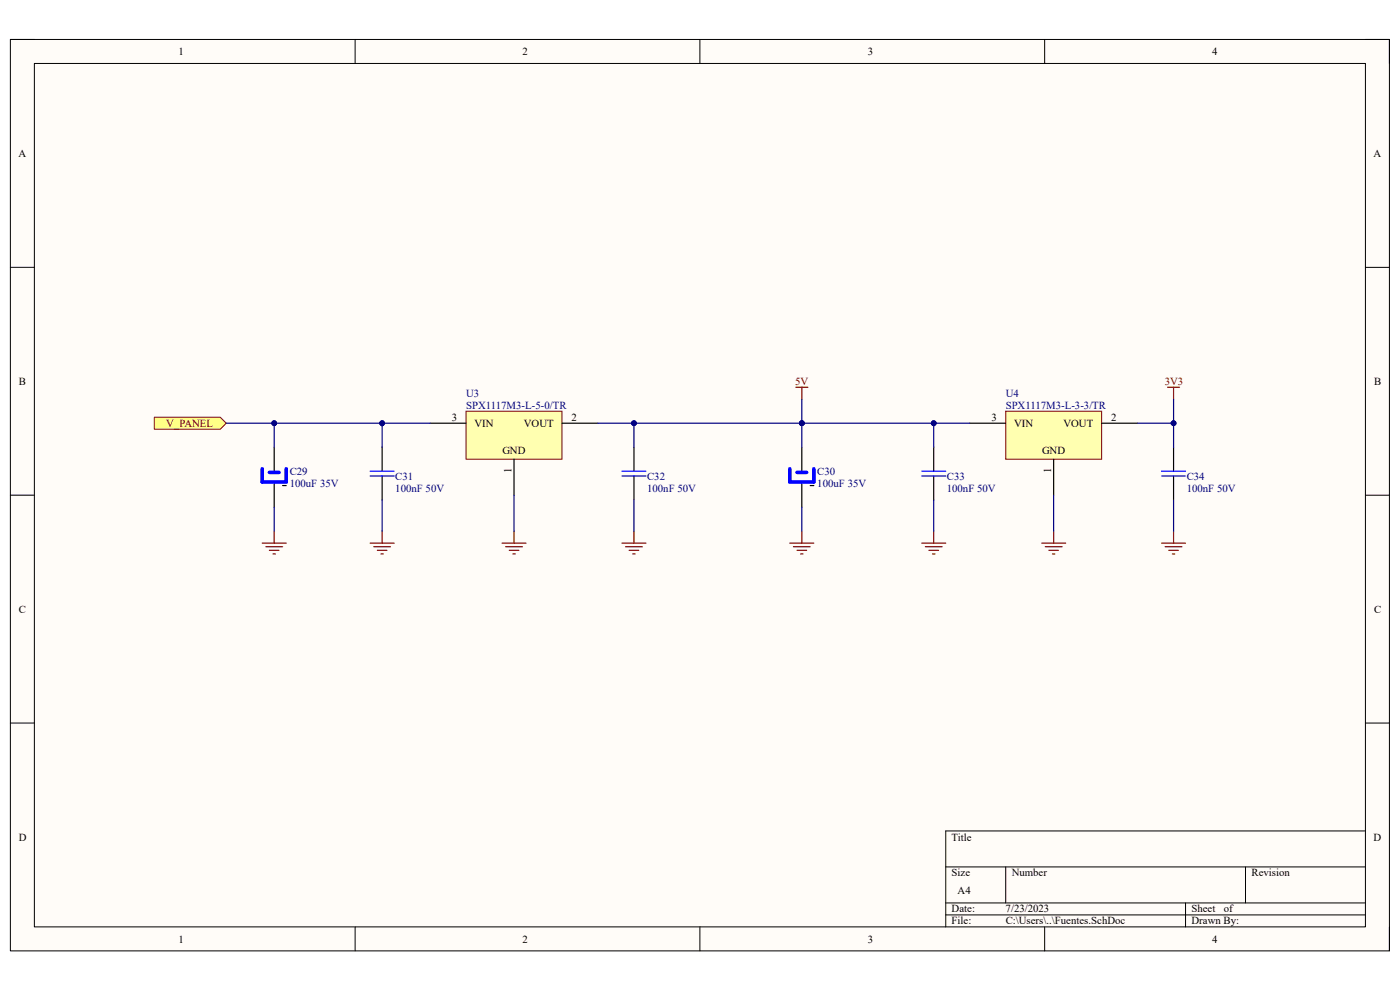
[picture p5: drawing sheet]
<svg xmlns="http://www.w3.org/2000/svg" width="297mm" height="210mm" viewBox="0 0 297 210" stroke-linecap="round" stroke-linejoin="round" font-family="sans-serif">
<path d="M2.2 8.4h292.6v193.3h-292.6z" fill-rule="evenodd" fill="#fffcf8"/>
<path d="M2.2 8.4h292.6v193.3h-292.6z" fill="none" stroke="#000" stroke-width=".21"/>
<path d="M7.3 13.5h282.4v183.1h-282.4z" fill-rule="evenodd" fill="#fffcf8"/>
<g fill="none" stroke="#000" stroke-width=".21">
<path d="M2.2 8.4h5.1M7.3 13.5h282.4v183.1h-282.4zM75.3 8.4v5.1M148.5 8.4v5.1M221.6 8.4v5.1M289.7 8.4h5.1v5.1M2.2 56.7h5.1M289.7 56.7h5.1M2.2 105h5.1M289.7 105.1h5.1M2.2 153.4h5.1M289.7 153.4h5.1"/>
<path d="M289.7 176.3h-89.1v20.3M75.3 196.6v5.1M148.5 196.6v5.1M200.6 183.9h89.1M200.6 191.5h89.1M200.6 194.1h89.1M213.4 183.9v7.6M221.6 196.6v5.1M251.5 191.5v5.1M264.2 183.9v7.6M294.8 196.6v5.1"/>
</g>
<path d="M98.9 87.2h20.3v10.2h-20.3z" fill-rule="evenodd" fill="#ffffb0"/>
<path d="M98.9 87.2h20.3v10.2h-20.3z" fill="none" stroke="#800000" stroke-width=".21"/>
<path d="M91.2 89.8h7.7M109.1 97.4v7.6M119.2 89.8h7.7" fill="none" stroke="#000" stroke-width=".25"/>
<path d="M213.4 87.2h20.3v10.2h-20.3z" fill-rule="evenodd" fill="#ffffb0"/>
<path d="M213.4 87.2h20.3v10.2h-20.3z" fill="none" stroke="#800000" stroke-width=".21"/>
<g fill="none" stroke="#000" stroke-width=".25">
<path d="M58.2 94.9v5.1M81.1 94.9v5.1M134.5 94.9v5.1M170.1 94.9v5.1M198.1 94.9v5.1M205.7 89.8h7.7M223.5 97.4v7.7M233.7 89.8h7.6M249 94.9v5.1M58.2 102.5v5.1M60 103h.7M81.1 101v5.1"/>
<path d="M134.5 101v5.1M170.1 102.5v5.1M171.9 103h.8M198.1 101v5.1M249 101v5.1"/>
</g>
<path d="M78.5 100h5.1M131.9 100h5.1M195.5 100h5.1M246.4 100h5.1M78.5 101h5.1M131.9 101h5.1M195.5 101h5.1M246.4 101h5.1" fill="none" stroke="#00f" stroke-width=".25"/>
<path d="M55.6 99.4v2.8h5.1v-2.8M167.6 99.4v2.8h5.1v-2.7M57.2 100.2h2M169.1 100.2h2" fill="none" stroke="#00f" stroke-width=".76"/>
<g fill="none" stroke="#800000" stroke-width=".25">
<path d="M168.8 82.1h2.6M170.1 82.1v2.6M247.7 82.1h2.5M249 82.1v2.6M55.6 115.2h5.1M56.4 116h3.6M57.2 116.7h2M57.9 117.5h.5M58.2 112.7v2.5M78.5 115.2h5.1M79.3 116h3.5M80.1 116.7h2"/>
<path d="M80.8 117.5h.5M81.1 112.7v2.5M106.5 115.2h5.1M107.3 116h3.5M108 116.7h2.1M108.8 117.5h.5M109.1 112.7v2.5M131.9 115.2h5.1M132.7 116h3.6M133.5 116.7h2M134.2 117.5h.5M134.5 112.7v2.5"/>
<path d="M167.6 115.2h5.1M168.3 116h3.6M169.1 116.7h2M169.9 117.5h.5M170.1 112.7v2.5M195.5 115.2h5.1M196.3 116h3.6M197.1 116.7h2M197.8 117.5h.6M198.1 112.7v2.5M221 115.2h5.1M221.8 116h3.5"/>
<path d="M222.5 116.7h2M223.3 117.5h.5M223.5 112.7v2.5M246.4 115.2h5.1M247.2 116h3.6M248 116.7h2M248.7 117.5h.5M249 112.7v2.5"/>
</g>
<path d="M32.7 88.5h14l1.3 1.3-1.3 1.3h-14z" fill-rule="evenodd" fill="#ffff80"/>
<path d="M32.7 88.5h14l1.3 1.3-1.3 1.3h-14z" fill="none" stroke="#800000" stroke-width=".21"/>
<path d="M81.1 89.8v5.1M58.2 107.6v5.1M81.1 106.1v6.6" fill="none" stroke="#000080" stroke-width=".25"/>
<circle cx="81.1" cy="89.8" r=".51" fill="#000080"/>
<circle cx="81.1" cy="89.8" r=".51" fill="none" stroke="#000080" stroke-width=".21"/>
<path d="M58.2 89.8v5.1" fill="none" stroke="#000080" stroke-width=".25"/>
<circle cx="58.2" cy="89.8" r=".51" fill="#000080"/>
<circle cx="58.2" cy="89.8" r=".51" fill="none" stroke="#000080" stroke-width=".21"/>
<path d="M198.1 89.8v5.1M109.1 105v7.7M134.5 106.1v6.6M170.1 107.6v5.1M198.1 106.1v6.6" fill="none" stroke="#000080" stroke-width=".25"/>
<circle cx="198.1" cy="89.8" r=".51" fill="#000080"/>
<circle cx="198.1" cy="89.8" r=".51" fill="none" stroke="#000080" stroke-width=".21"/>
<path d="M170.1 89.8v5.1" fill="none" stroke="#000080" stroke-width=".25"/>
<circle cx="170.1" cy="89.8" r=".51" fill="#000080"/>
<circle cx="170.1" cy="89.8" r=".51" fill="none" stroke="#000080" stroke-width=".21"/>
<path d="M170.1 84.7v5.1" fill="none" stroke="#000080" stroke-width=".25"/>
<circle cx="170.1" cy="89.8" r=".51" fill="#000080"/>
<circle cx="170.1" cy="89.8" r=".51" fill="none" stroke="#000080" stroke-width=".21"/>
<path d="M134.5 89.8v5.1" fill="none" stroke="#000080" stroke-width=".25"/>
<circle cx="134.5" cy="89.8" r=".51" fill="#000080"/>
<circle cx="134.5" cy="89.8" r=".51" fill="none" stroke="#000080" stroke-width=".21"/>
<path d="M241.3 89.8h7.7M223.5 105.1v7.6M249 106.1v6.6" fill="none" stroke="#000080" stroke-width=".25"/>
<circle cx="249" cy="89.8" r=".51" fill="#000080"/>
<circle cx="249" cy="89.8" r=".51" fill="none" stroke="#000080" stroke-width=".21"/>
<path d="M48 89.8h43.2" fill="none" stroke="#000080" stroke-width=".25"/>
<circle cx="58.2" cy="89.8" r=".51" fill="#000080"/>
<circle cx="58.2" cy="89.8" r=".51" fill="none" stroke="#000080" stroke-width=".21"/>
<circle cx="81.1" cy="89.8" r=".51" fill="#000080"/>
<circle cx="81.1" cy="89.8" r=".51" fill="none" stroke="#000080" stroke-width=".21"/>
<path d="M126.9 89.8h78.8" fill="none" stroke="#000080" stroke-width=".25"/>
<circle cx="134.5" cy="89.8" r=".51" fill="#000080"/>
<circle cx="134.5" cy="89.8" r=".51" fill="none" stroke="#000080" stroke-width=".21"/>
<circle cx="170.1" cy="89.8" r=".51" fill="#000080"/>
<circle cx="170.1" cy="89.8" r=".51" fill="none" stroke="#000080" stroke-width=".21"/>
<circle cx="198.1" cy="89.8" r=".51" fill="#000080"/>
<circle cx="198.1" cy="89.8" r=".51" fill="none" stroke="#000080" stroke-width=".21"/>
<path d="M249 84.7v10.2" fill="none" stroke="#000080" stroke-width=".25"/>
<circle cx="249" cy="89.8" r=".51" fill="#000080"/>
<circle cx="249" cy="89.8" r=".51" fill="none" stroke="#000080" stroke-width=".21"/>
<g font-size="2.3">
<text x="37.9" y="11.7">1</text>
<text x="110.9" y="11.7">2</text>
<text x="184.1" y="11.7">3</text>
<text x="257.1" y="11.7">4</text>
<text x="3.9" y="33.3">A</text>
<text x="291.4" y="33.3">A</text>
<text x="4" y="81.6">B</text>
<text x="291.5" y="81.6">B</text>
<text x="95.9" y="89.3">3</text>
<text x="121.2" y="89.3">2</text>
<text x="210.4" y="89.3">3</text>
<text x="235.8" y="89.3">2</text>
<text x="100.7" y="90.6">VIN</text>
<text x="111.1" y="90.6">VOUT</text>
<text x="215.1" y="90.6">VIN</text>
<text x="225.6" y="90.6">VOUT</text>
<text x="106.6" y="96.4">GND</text>
<text x="108.5" y="100.3" transform="rotate(-90 108.5 100.3)">1</text>
<text x="221.1" y="96.4">GND</text>
<text x="223" y="100.3" transform="rotate(-90 223 100.3)">1</text>
<text x="4" y="130">C</text>
<text x="291.5" y="130">C</text>
<text x="4" y="178.3">D</text>
<text x="201.9" y="178.3">Title</text>
<text x="291.4" y="178.3">D</text>
<text x="201.9" y="185.9">Size</text>
<text x="214.6" y="185.9">Number</text>
<text x="265.5" y="185.9">Revision</text>
<text x="203.2" y="189.7">A4</text>
<text x="201.9" y="193.5">Date:</text>
<text x="201.9" y="196.1">File:</text>
<text x="213.3" y="193.5">7/23/2023</text>
<text x="213.4" y="196.1">C:\Users\..\Fuentes.SchDoc</text>
<text x="252.8" y="196.1">Drawn By:</text>
<text x="252.8" y="193.5">Sheet</text>
<text x="259.6" y="193.5">of</text>
<text x="37.9" y="199.9">1</text>
<text x="110.9" y="199.9">2</text>
<text x="184.1" y="199.9">3</text>
<text x="257.1" y="199.9">4</text>
</g>
<g font-size="2.3" fill="#800000">
<text x="168.7" y="81.6">5V</text>
<text x="247.1" y="81.6">3V3</text>
<text x="35.3" y="90.6">V_PANEL</text>
</g>
<g font-size="2.3" fill="#000080">
<text x="98.9" y="84.2">U3</text>
<text x="98.9" y="86.7">SPX1117M3-L-5-0/TR</text>
<text x="213.4" y="84.2">U4</text>
<text x="213.4" y="86.7">SPX1117M3-L-3-3/TR</text>
<text x="61.5" y="100.7">C29</text>
<text x="83.9" y="101.7">C31</text>
<text x="137.3" y="101.7">C32</text>
<text x="173.4" y="100.7">C30</text>
<text x="200.9" y="101.7">C33</text>
<text x="251.8" y="101.7">C34</text>
<text x="61.5" y="103.3">100uF 35V</text>
<text x="83.9" y="104.3">100nF 50V</text>
<text x="137.3" y="104.3">100nF 50V</text>
<text x="173.4" y="103.3">100uF 35V</text>
<text x="200.9" y="104.3">100nF 50V</text>
<text x="251.8" y="104.3">100nF 50V</text>
</g>
</svg>
